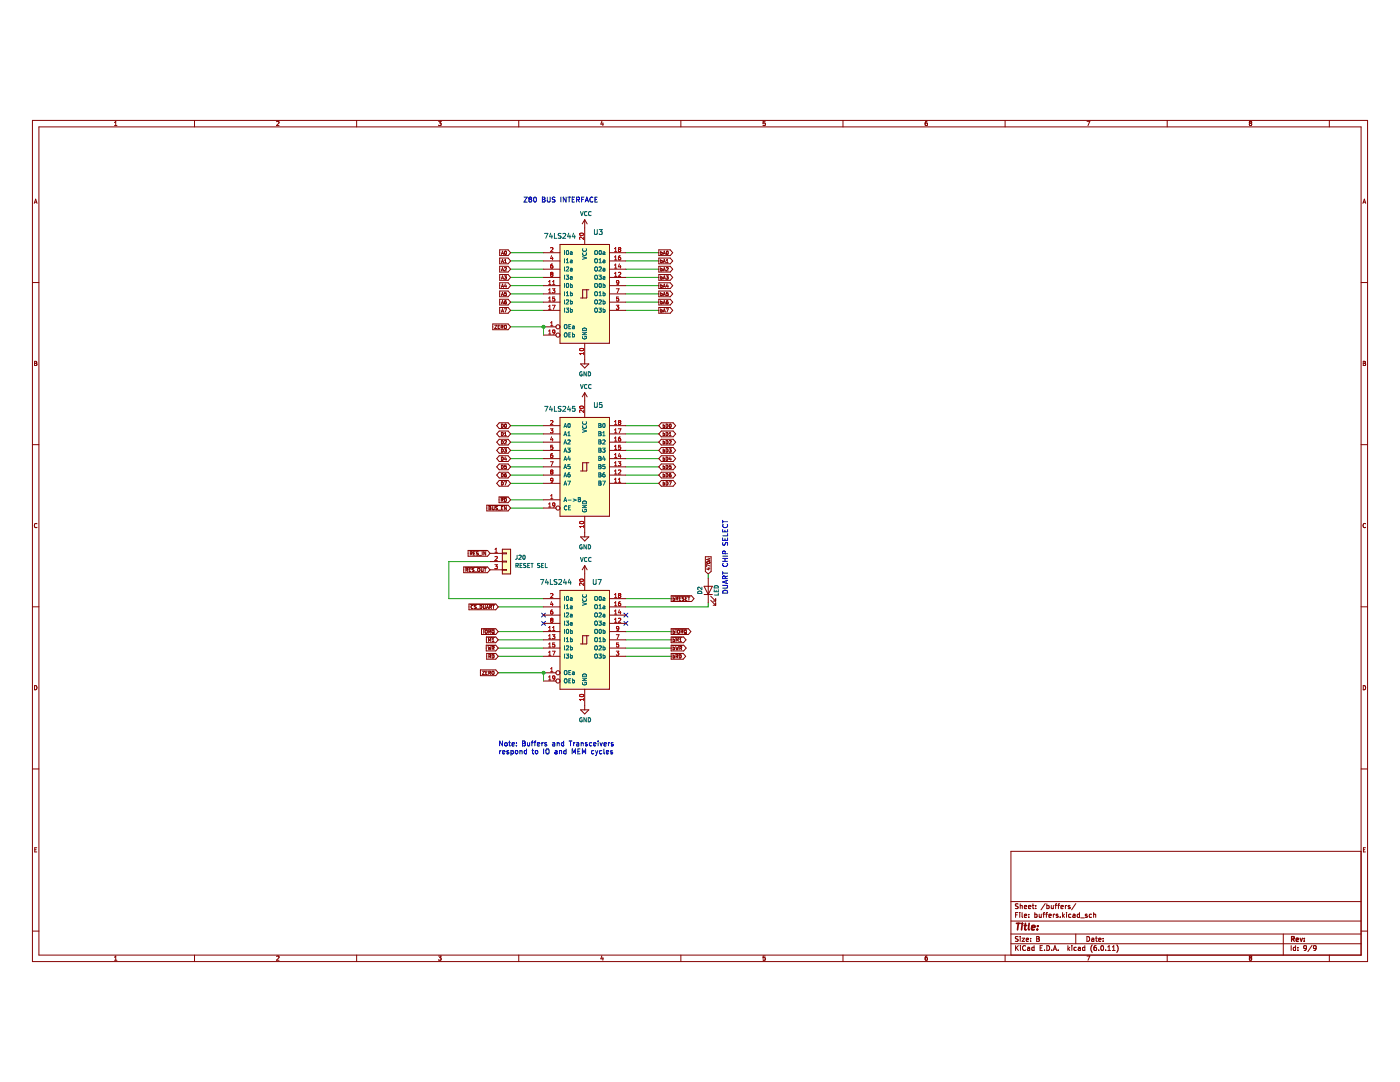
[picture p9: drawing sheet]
(kicad_sch (version 20211123) (generator eeschema)

 (paper "B")

 (lib_symbols
  (symbol "74xx:74LS244" (pin_names (offset 1.016)) (in_bom yes) (on_board yes)
   (property "Reference" "U" (id 0) (at -7.62 16.51 0) (effects (font (size 1.27 1.27))))
   (property "Value" "74LS244" (id 1) (at -7.62 -16.51 0) (effects (font (size 1.27 1.27))))
   (property "Footprint" "" (id 2) (at 0 0 0) (effects (font (size 1.27 1.27)) hide))
   (property "Datasheet" "http://www.ti.com/lit/ds/symlink/sn74ls244.pdf" (id 3) (at 0 0 0) (effects (font (size 1.27 1.27)) hide))
   (symbol "74LS244_1_0"
    (polyline (pts (xy -0.635 -1.27) (xy -0.635 1.27) (xy 0.635 1.27)) (stroke (width 0) (type default) (color 0 0 0 0)) (fill (type none)))
    (polyline (pts (xy -1.27 -1.27) (xy 0.635 -1.27) (xy 0.635 1.27) (xy 1.27 1.27)) (stroke (width 0) (type default) (color 0 0 0 0)) (fill (type none)))
    (pin input inverted (at -12.7 -10.16 0) (length 5.08) (name "OEa" (effects (font (size 1.27 1.27)))) (number "1" (effects (font (size 1.27 1.27)))))
    (pin power_in line (at 0 -20.32 90) (length 5.08) (name "GND" (effects (font (size 1.27 1.27)))) (number "10" (effects (font (size 1.27 1.27)))))
    (pin input line (at -12.7 2.54 0) (length 5.08) (name "I0b" (effects (font (size 1.27 1.27)))) (number "11" (effects (font (size 1.27 1.27)))))
    (pin tri_state line (at 12.7 5.08 180) (length 5.08) (name "O3a" (effects (font (size 1.27 1.27)))) (number "12" (effects (font (size 1.27 1.27)))))
    (pin input line (at -12.7 0 0) (length 5.08) (name "I1b" (effects (font (size 1.27 1.27)))) (number "13" (effects (font (size 1.27 1.27)))))
    (pin tri_state line (at 12.7 7.62 180) (length 5.08) (name "O2a" (effects (font (size 1.27 1.27)))) (number "14" (effects (font (size 1.27 1.27)))))
    (pin input line (at -12.7 -2.54 0) (length 5.08) (name "I2b" (effects (font (size 1.27 1.27)))) (number "15" (effects (font (size 1.27 1.27)))))
    (pin tri_state line (at 12.7 10.16 180) (length 5.08) (name "O1a" (effects (font (size 1.27 1.27)))) (number "16" (effects (font (size 1.27 1.27)))))
    (pin input line (at -12.7 -5.08 0) (length 5.08) (name "I3b" (effects (font (size 1.27 1.27)))) (number "17" (effects (font (size 1.27 1.27)))))
    (pin tri_state line (at 12.7 12.7 180) (length 5.08) (name "O0a" (effects (font (size 1.27 1.27)))) (number "18" (effects (font (size 1.27 1.27)))))
    (pin input inverted (at -12.7 -12.7 0) (length 5.08) (name "OEb" (effects (font (size 1.27 1.27)))) (number "19" (effects (font (size 1.27 1.27)))))
    (pin input line (at -12.7 12.7 0) (length 5.08) (name "I0a" (effects (font (size 1.27 1.27)))) (number "2" (effects (font (size 1.27 1.27)))))
    (pin power_in line (at 0 20.32 270) (length 5.08) (name "VCC" (effects (font (size 1.27 1.27)))) (number "20" (effects (font (size 1.27 1.27)))))
    (pin tri_state line (at 12.7 -5.08 180) (length 5.08) (name "O3b" (effects (font (size 1.27 1.27)))) (number "3" (effects (font (size 1.27 1.27)))))
    (pin input line (at -12.7 10.16 0) (length 5.08) (name "I1a" (effects (font (size 1.27 1.27)))) (number "4" (effects (font (size 1.27 1.27)))))
    (pin tri_state line (at 12.7 -2.54 180) (length 5.08) (name "O2b" (effects (font (size 1.27 1.27)))) (number "5" (effects (font (size 1.27 1.27)))))
    (pin input line (at -12.7 7.62 0) (length 5.08) (name "I2a" (effects (font (size 1.27 1.27)))) (number "6" (effects (font (size 1.27 1.27)))))
    (pin tri_state line (at 12.7 0 180) (length 5.08) (name "O1b" (effects (font (size 1.27 1.27)))) (number "7" (effects (font (size 1.27 1.27)))))
    (pin input line (at -12.7 5.08 0) (length 5.08) (name "I3a" (effects (font (size 1.27 1.27)))) (number "8" (effects (font (size 1.27 1.27)))))
    (pin tri_state line (at 12.7 2.54 180) (length 5.08) (name "O0b" (effects (font (size 1.27 1.27)))) (number "9" (effects (font (size 1.27 1.27))))))
   (symbol "74LS244_1_1"
    (rectangle (start -7.62 15.24) (end 7.62 -15.24) (stroke (width 0.254) (type default) (color 0 0 0 0)) (fill (type background)))))
  (symbol "74xx:74LS245" (pin_names (offset 1.016)) (in_bom yes) (on_board yes)
   (property "Reference" "U" (id 0) (at -7.62 16.51 0) (effects (font (size 1.27 1.27))))
   (property "Value" "74LS245" (id 1) (at -7.62 -16.51 0) (effects (font (size 1.27 1.27))))
   (property "Footprint" "" (id 2) (at 0 0 0) (effects (font (size 1.27 1.27)) hide))
   (property "Datasheet" "http://www.ti.com/lit/gpn/sn74LS245" (id 3) (at 0 0 0) (effects (font (size 1.27 1.27)) hide))
   (property "ki_locked" "" (id 4) (at 0 0 0) (effects (font (size 1.27 1.27))))
   (symbol "74LS245_1_0"
    (polyline (pts (xy -0.635 -1.27) (xy -0.635 1.27) (xy 0.635 1.27)) (stroke (width 0) (type default) (color 0 0 0 0)) (fill (type none)))
    (polyline (pts (xy -1.27 -1.27) (xy 0.635 -1.27) (xy 0.635 1.27) (xy 1.27 1.27)) (stroke (width 0) (type default) (color 0 0 0 0)) (fill (type none)))
    (pin input line (at -12.7 -10.16 0) (length 5.08) (name "A->B" (effects (font (size 1.27 1.27)))) (number "1" (effects (font (size 1.27 1.27)))))
    (pin power_in line (at 0 -20.32 90) (length 5.08) (name "GND" (effects (font (size 1.27 1.27)))) (number "10" (effects (font (size 1.27 1.27)))))
    (pin tri_state line (at 12.7 -5.08 180) (length 5.08) (name "B7" (effects (font (size 1.27 1.27)))) (number "11" (effects (font (size 1.27 1.27)))))
    (pin tri_state line (at 12.7 -2.54 180) (length 5.08) (name "B6" (effects (font (size 1.27 1.27)))) (number "12" (effects (font (size 1.27 1.27)))))
    (pin tri_state line (at 12.7 0 180) (length 5.08) (name "B5" (effects (font (size 1.27 1.27)))) (number "13" (effects (font (size 1.27 1.27)))))
    (pin tri_state line (at 12.7 2.54 180) (length 5.08) (name "B4" (effects (font (size 1.27 1.27)))) (number "14" (effects (font (size 1.27 1.27)))))
    (pin tri_state line (at 12.7 5.08 180) (length 5.08) (name "B3" (effects (font (size 1.27 1.27)))) (number "15" (effects (font (size 1.27 1.27)))))
    (pin tri_state line (at 12.7 7.62 180) (length 5.08) (name "B2" (effects (font (size 1.27 1.27)))) (number "16" (effects (font (size 1.27 1.27)))))
    (pin tri_state line (at 12.7 10.16 180) (length 5.08) (name "B1" (effects (font (size 1.27 1.27)))) (number "17" (effects (font (size 1.27 1.27)))))
    (pin tri_state line (at 12.7 12.7 180) (length 5.08) (name "B0" (effects (font (size 1.27 1.27)))) (number "18" (effects (font (size 1.27 1.27)))))
    (pin input inverted (at -12.7 -12.7 0) (length 5.08) (name "CE" (effects (font (size 1.27 1.27)))) (number "19" (effects (font (size 1.27 1.27)))))
    (pin tri_state line (at -12.7 12.7 0) (length 5.08) (name "A0" (effects (font (size 1.27 1.27)))) (number "2" (effects (font (size 1.27 1.27)))))
    (pin power_in line (at 0 20.32 270) (length 5.08) (name "VCC" (effects (font (size 1.27 1.27)))) (number "20" (effects (font (size 1.27 1.27)))))
    (pin tri_state line (at -12.7 10.16 0) (length 5.08) (name "A1" (effects (font (size 1.27 1.27)))) (number "3" (effects (font (size 1.27 1.27)))))
    (pin tri_state line (at -12.7 7.62 0) (length 5.08) (name "A2" (effects (font (size 1.27 1.27)))) (number "4" (effects (font (size 1.27 1.27)))))
    (pin tri_state line (at -12.7 5.08 0) (length 5.08) (name "A3" (effects (font (size 1.27 1.27)))) (number "5" (effects (font (size 1.27 1.27)))))
    (pin tri_state line (at -12.7 2.54 0) (length 5.08) (name "A4" (effects (font (size 1.27 1.27)))) (number "6" (effects (font (size 1.27 1.27)))))
    (pin tri_state line (at -12.7 0 0) (length 5.08) (name "A5" (effects (font (size 1.27 1.27)))) (number "7" (effects (font (size 1.27 1.27)))))
    (pin tri_state line (at -12.7 -2.54 0) (length 5.08) (name "A6" (effects (font (size 1.27 1.27)))) (number "8" (effects (font (size 1.27 1.27)))))
    (pin tri_state line (at -12.7 -5.08 0) (length 5.08) (name "A7" (effects (font (size 1.27 1.27)))) (number "9" (effects (font (size 1.27 1.27))))))
   (symbol "74LS245_1_1"
    (rectangle (start -7.62 15.24) (end 7.62 -15.24) (stroke (width 0.254) (type default) (color 0 0 0 0)) (fill (type background)))))
  (symbol "Connector_Generic:Conn_01x03" (pin_names (offset 1.016) hide) (in_bom yes) (on_board yes)
   (property "Reference" "J" (id 0) (at 0 5.08 0) (effects (font (size 1.27 1.27))))
   (property "Value" "Conn_01x03" (id 1) (at 0 -5.08 0) (effects (font (size 1.27 1.27))))
   (property "Footprint" "" (id 2) (at 0 0 0) (effects (font (size 1.27 1.27)) hide))
   (property "Datasheet" "~" (id 3) (at 0 0 0) (effects (font (size 1.27 1.27)) hide))
   (symbol "Conn_01x03_1_1"
    (rectangle (start -1.27 -2.413) (end 0 -2.667) (stroke (width 0.1524) (type default) (color 0 0 0 0)) (fill (type none)))
    (rectangle (start -1.27 0.127) (end 0 -0.127) (stroke (width 0.1524) (type default) (color 0 0 0 0)) (fill (type none)))
    (rectangle (start -1.27 2.667) (end 0 2.413) (stroke (width 0.1524) (type default) (color 0 0 0 0)) (fill (type none)))
    (rectangle (start -1.27 3.81) (end 1.27 -3.81) (stroke (width 0.254) (type default) (color 0 0 0 0)) (fill (type background)))
    (pin passive line (at -5.08 2.54 0) (length 3.81) (name "Pin_1" (effects (font (size 1.27 1.27)))) (number "1" (effects (font (size 1.27 1.27)))))
    (pin passive line (at -5.08 0 0) (length 3.81) (name "Pin_2" (effects (font (size 1.27 1.27)))) (number "2" (effects (font (size 1.27 1.27)))))
    (pin passive line (at -5.08 -2.54 0) (length 3.81) (name "Pin_3" (effects (font (size 1.27 1.27)))) (number "3" (effects (font (size 1.27 1.27)))))))
  (symbol "Device:LED" (pin_numbers hide) (pin_names (offset 1.016) hide) (in_bom yes) (on_board yes)
   (property "Reference" "D" (id 0) (at 0 2.54 0) (effects (font (size 1.27 1.27))))
   (property "Value" "LED" (id 1) (at 0 -2.54 0) (effects (font (size 1.27 1.27))))
   (property "Footprint" "" (id 2) (at 0 0 0) (effects (font (size 1.27 1.27)) hide))
   (property "Datasheet" "~" (id 3) (at 0 0 0) (effects (font (size 1.27 1.27)) hide))
   (symbol "LED_0_1"
    (polyline (pts (xy -1.27 -1.27) (xy -1.27 1.27)) (stroke (width 0.254) (type default) (color 0 0 0 0)) (fill (type none)))
    (polyline (pts (xy -1.27 0) (xy 1.27 0)) (stroke (width 0) (type default) (color 0 0 0 0)) (fill (type none)))
    (polyline (pts (xy 1.27 -1.27) (xy 1.27 1.27) (xy -1.27 0) (xy 1.27 -1.27)) (stroke (width 0.254) (type default) (color 0 0 0 0)) (fill (type none)))
    (polyline (pts (xy -3.048 -0.762) (xy -4.572 -2.286) (xy -3.81 -2.286) (xy -4.572 -2.286) (xy -4.572 -1.524)) (stroke (width 0) (type default) (color 0 0 0 0)) (fill (type none)))
    (polyline (pts (xy -1.778 -0.762) (xy -3.302 -2.286) (xy -2.54 -2.286) (xy -3.302 -2.286) (xy -3.302 -1.524)) (stroke (width 0) (type default) (color 0 0 0 0)) (fill (type none))))
   (symbol "LED_1_1"
    (pin passive line (at -3.81 0 0) (length 2.54) (name "K" (effects (font (size 1.27 1.27)))) (number "1" (effects (font (size 1.27 1.27)))))
    (pin passive line (at 3.81 0 180) (length 2.54) (name "A" (effects (font (size 1.27 1.27)))) (number "2" (effects (font (size 1.27 1.27)))))))
  (symbol "power:GND" (power) (pin_names (offset 0)) (in_bom yes) (on_board yes)
   (property "Reference" "#PWR" (id 0) (at 0 -6.35 0) (effects (font (size 1.27 1.27)) hide))
   (property "Value" "GND" (id 1) (at 0 -3.81 0) (effects (font (size 1.27 1.27))))
   (property "Footprint" "" (id 2) (at 0 0 0) (effects (font (size 1.27 1.27)) hide))
   (property "Datasheet" "" (id 3) (at 0 0 0) (effects (font (size 1.27 1.27)) hide))
   (symbol "GND_0_1"
    (polyline (pts (xy 0 0) (xy 0 -1.27) (xy 1.27 -1.27) (xy 0 -2.54) (xy -1.27 -1.27) (xy 0 -1.27)) (stroke (width 0) (type default) (color 0 0 0 0)) (fill (type none))))
   (symbol "GND_1_1"
    (pin power_in line (at 0 0 270) (length 0) hide (name "GND" (effects (font (size 1.27 1.27)))) (number "1" (effects (font (size 1.27 1.27)))))))
  (symbol "power:VCC" (power) (pin_names (offset 0)) (in_bom yes) (on_board yes)
   (property "Reference" "#PWR" (id 0) (at 0 -3.81 0) (effects (font (size 1.27 1.27)) hide))
   (property "Value" "VCC" (id 1) (at 0 3.81 0) (effects (font (size 1.27 1.27))))
   (property "Footprint" "" (id 2) (at 0 0 0) (effects (font (size 1.27 1.27)) hide))
   (property "Datasheet" "" (id 3) (at 0 0 0) (effects (font (size 1.27 1.27)) hide))
   (symbol "VCC_0_1"
    (polyline (pts (xy -0.762 1.27) (xy 0 2.54)) (stroke (width 0) (type default) (color 0 0 0 0)) (fill (type none)))
    (polyline (pts (xy 0 0) (xy 0 2.54)) (stroke (width 0) (type default) (color 0 0 0 0)) (fill (type none)))
    (polyline (pts (xy 0 2.54) (xy 0.762 1.27)) (stroke (width 0) (type default) (color 0 0 0 0)) (fill (type none))))
   (symbol "VCC_1_1"
    (pin power_in line (at 0 0 90) (length 0) hide (name "VCC" (effects (font (size 1.27 1.27)))) (number "1" (effects (font (size 1.27 1.27))))))))

 (junction (at 167.64 73.66) (diameter 0) (color 0 0 0 0))
 (junction (at 167.64 180.34) (diameter 0) (color 0 0 0 0))

 (no_connect (at 167.64 165.1))
 (no_connect (at 193.04 165.1))
 (no_connect (at 193.04 162.56))
 (no_connect (at 167.64 162.56))

 (wire (pts (xy 193.04 175.26) (xy 207.01 175.26)) (stroke (width 0) (type default) (color 0 0 0 0)))
 (wire (pts (xy 138.43 146.05) (xy 138.43 157.48)) (stroke (width 0) (type default) (color 0 0 0 0)))
 (wire (pts (xy 157.48 53.34) (xy 167.64 53.34)) (stroke (width 0) (type default) (color 0 0 0 0)))
 (wire (pts (xy 157.48 55.88) (xy 167.64 55.88)) (stroke (width 0) (type default) (color 0 0 0 0)))
 (wire (pts (xy 193.04 109.22) (xy 203.2 109.22)) (stroke (width 0) (type default) (color 0 0 0 0)))
 (wire (pts (xy 193.04 66.04) (xy 203.2 66.04)) (stroke (width 0) (type default) (color 0 0 0 0)))
 (wire (pts (xy 193.04 68.58) (xy 203.2 68.58)) (stroke (width 0) (type default) (color 0 0 0 0)))
 (wire (pts (xy 153.67 175.26) (xy 167.64 175.26)) (stroke (width 0) (type default) (color 0 0 0 0)))
 (wire (pts (xy 153.67 172.72) (xy 167.64 172.72)) (stroke (width 0) (type default) (color 0 0 0 0)))
 (wire (pts (xy 193.04 119.38) (xy 203.2 119.38)) (stroke (width 0) (type default) (color 0 0 0 0)))
 (wire (pts (xy 193.04 160.02) (xy 218.44 160.02)) (stroke (width 0) (type default) (color 0 0 0 0)))
 (wire (pts (xy 157.48 111.76) (xy 167.64 111.76)) (stroke (width 0) (type default) (color 0 0 0 0)))
 (wire (pts (xy 193.04 116.84) (xy 203.2 116.84)) (stroke (width 0) (type default) (color 0 0 0 0)))
 (wire (pts (xy 193.04 60.96) (xy 203.2 60.96)) (stroke (width 0) (type default) (color 0 0 0 0)))
 (wire (pts (xy 193.04 50.8) (xy 203.2 50.8)) (stroke (width 0) (type default) (color 0 0 0 0)))
 (wire (pts (xy 167.64 180.34) (xy 167.64 182.88)) (stroke (width 0) (type default) (color 0 0 0 0)))
 (wire (pts (xy 193.04 170.18) (xy 207.01 170.18)) (stroke (width 0) (type default) (color 0 0 0 0)))
 (wire (pts (xy 157.48 58.42) (xy 167.64 58.42)) (stroke (width 0) (type default) (color 0 0 0 0)))
 (wire (pts (xy 193.04 157.48) (xy 207.01 157.48)) (stroke (width 0) (type default) (color 0 0 0 0)))
 (wire (pts (xy 193.04 63.5) (xy 203.2 63.5)) (stroke (width 0) (type default) (color 0 0 0 0)))
 (wire (pts (xy 153.67 167.64) (xy 167.64 167.64)) (stroke (width 0) (type default) (color 0 0 0 0)))
 (wire (pts (xy 157.48 121.92) (xy 167.64 121.92)) (stroke (width 0) (type default) (color 0 0 0 0)))
 (wire (pts (xy 193.04 53.34) (xy 203.2 53.34)) (stroke (width 0) (type default) (color 0 0 0 0)))
 (wire (pts (xy 157.48 63.5) (xy 167.64 63.5)) (stroke (width 0) (type default) (color 0 0 0 0)))
 (wire (pts (xy 193.04 58.42) (xy 203.2 58.42)) (stroke (width 0) (type default) (color 0 0 0 0)))
 (wire (pts (xy 153.67 180.34) (xy 167.64 180.34)) (stroke (width 0) (type default) (color 0 0 0 0)))
 (wire (pts (xy 193.04 106.68) (xy 203.2 106.68)) (stroke (width 0) (type default) (color 0 0 0 0)))
 (wire (pts (xy 157.48 104.14) (xy 167.64 104.14)) (stroke (width 0) (type default) (color 0 0 0 0)))
 (wire (pts (xy 218.44 151.13) (xy 218.44 149.86)) (stroke (width 0) (type default) (color 0 0 0 0)))
 (wire (pts (xy 157.48 109.22) (xy 167.64 109.22)) (stroke (width 0) (type default) (color 0 0 0 0)))
 (wire (pts (xy 193.04 104.14) (xy 203.2 104.14)) (stroke (width 0) (type default) (color 0 0 0 0)))
 (wire (pts (xy 193.04 111.76) (xy 203.2 111.76)) (stroke (width 0) (type default) (color 0 0 0 0)))
 (wire (pts (xy 193.04 114.3) (xy 203.2 114.3)) (stroke (width 0) (type default) (color 0 0 0 0)))
 (wire (pts (xy 193.04 55.88) (xy 203.2 55.88)) (stroke (width 0) (type default) (color 0 0 0 0)))
 (wire (pts (xy 157.48 127) (xy 167.64 127)) (stroke (width 0) (type default) (color 0 0 0 0)))
 (wire (pts (xy 153.67 160.02) (xy 167.64 160.02)) (stroke (width 0) (type default) (color 0 0 0 0)))
 (wire (pts (xy 218.44 160.02) (xy 218.44 158.75)) (stroke (width 0) (type default) (color 0 0 0 0)))
 (wire (pts (xy 153.67 170.18) (xy 167.64 170.18)) (stroke (width 0) (type default) (color 0 0 0 0)))
 (wire (pts (xy 193.04 121.92) (xy 203.2 121.92)) (stroke (width 0) (type default) (color 0 0 0 0)))
 (wire (pts (xy 157.48 106.68) (xy 167.64 106.68)) (stroke (width 0) (type default) (color 0 0 0 0)))
 (wire (pts (xy 157.48 119.38) (xy 167.64 119.38)) (stroke (width 0) (type default) (color 0 0 0 0)))
 (wire (pts (xy 157.48 50.8) (xy 167.64 50.8)) (stroke (width 0) (type default) (color 0 0 0 0)))
 (wire (pts (xy 157.48 68.58) (xy 167.64 68.58)) (stroke (width 0) (type default) (color 0 0 0 0)))
 (wire (pts (xy 138.43 157.48) (xy 167.64 157.48)) (stroke (width 0) (type default) (color 0 0 0 0)))
 (wire (pts (xy 193.04 172.72) (xy 207.01 172.72)) (stroke (width 0) (type default) (color 0 0 0 0)))
 (wire (pts (xy 167.64 76.2) (xy 167.64 73.66)) (stroke (width 0) (type default) (color 0 0 0 0)))
 (wire (pts (xy 157.48 66.04) (xy 167.64 66.04)) (stroke (width 0) (type default) (color 0 0 0 0)))
 (wire (pts (xy 157.48 116.84) (xy 167.64 116.84)) (stroke (width 0) (type default) (color 0 0 0 0)))
 (wire (pts (xy 157.48 114.3) (xy 167.64 114.3)) (stroke (width 0) (type default) (color 0 0 0 0)))
 (wire (pts (xy 193.04 167.64) (xy 207.01 167.64)) (stroke (width 0) (type default) (color 0 0 0 0)))
 (wire (pts (xy 157.48 129.54) (xy 167.64 129.54)) (stroke (width 0) (type default) (color 0 0 0 0)))
 (wire (pts (xy 157.48 73.66) (xy 167.64 73.66)) (stroke (width 0) (type default) (color 0 0 0 0)))
 (wire (pts (xy 138.43 146.05) (xy 151.13 146.05)) (stroke (width 0) (type default) (color 0 0 0 0)))
 (wire (pts (xy 157.48 60.96) (xy 167.64 60.96)) (stroke (width 0) (type default) (color 0 0 0 0)))

 (text "DUART CHIP SELECT" (at 224.79 156.21 90) (effects (font (size 1.524 1.524)) (justify left bottom)))
 (text "Note: Buffers and Transceivers\nrespond to IO and MEM cycles" (at 153.67 205.74 0) (effects (font (size 1.524 1.524)) (justify left bottom)))
 (text "Z80 BUS INTERFACE" (at 161.29 35.56 0) (effects (font (size 1.524 1.524)) (justify left bottom)))

 (global_label "bA4" (shape output) (at 203.2 60.96 0) (fields_autoplaced) (effects (font (size 1.016 1.016)) (justify left))
  (property "Intersheet References" "${INTERSHEET_REFS}" (id 0) (at 0 0 0) (effects (font (size 1.27 1.27)) hide)))
 (global_label "D1" (shape bidirectional) (at 157.48 106.68 180) (fields_autoplaced) (effects (font (size 1.016 1.016)) (justify right))
  (property "Intersheet References" "${INTERSHEET_REFS}" (id 0) (at 0 0 0) (effects (font (size 1.27 1.27)) hide)))
 (global_label "bA2" (shape output) (at 203.2 55.88 0) (fields_autoplaced) (effects (font (size 1.016 1.016)) (justify left))
  (property "Intersheet References" "${INTERSHEET_REFS}" (id 0) (at 0 0 0) (effects (font (size 1.27 1.27)) hide)))
 (global_label "A6" (shape input) (at 157.48 66.04 180) (fields_autoplaced) (effects (font (size 1.016 1.016)) (justify right))
  (property "Intersheet References" "${INTERSHEET_REFS}" (id 0) (at 0 0 0) (effects (font (size 1.27 1.27)) hide)))
 (global_label "ZERO" (shape input) (at 157.48 73.66 180) (fields_autoplaced) (effects (font (size 1.016 1.016)) (justify right))
  (property "Intersheet References" "${INTERSHEET_REFS}" (id 0) (at 0 0 0) (effects (font (size 1.27 1.27)) hide)))
 (global_label "A2" (shape input) (at 157.48 55.88 180) (fields_autoplaced) (effects (font (size 1.016 1.016)) (justify right))
  (property "Intersheet References" "${INTERSHEET_REFS}" (id 0) (at 0 0 0) (effects (font (size 1.27 1.27)) hide)))
 (global_label "~{bRESET}" (shape output) (at 207.01 157.48 0) (fields_autoplaced) (effects (font (size 1.016 1.016)) (justify left))
  (property "Intersheet References" "${INTERSHEET_REFS}" (id 0) (at 0 0 0) (effects (font (size 1.27 1.27)) hide)))
 (global_label "~{BUS_EN}" (shape input) (at 157.48 129.54 180) (fields_autoplaced) (effects (font (size 1.016 1.016)) (justify right))
  (property "Intersheet References" "${INTERSHEET_REFS}" (id 0) (at 0 0 0) (effects (font (size 1.27 1.27)) hide)))
 (global_label "bD1" (shape bidirectional) (at 203.2 106.68 0) (fields_autoplaced) (effects (font (size 1.016 1.016)) (justify left))
  (property "Intersheet References" "${INTERSHEET_REFS}" (id 0) (at 0 0 0) (effects (font (size 1.27 1.27)) hide)))
 (global_label "~{WR}" (shape input) (at 153.67 172.72 180) (fields_autoplaced) (effects (font (size 1.016 1.016)) (justify right))
  (property "Intersheet References" "${INTERSHEET_REFS}" (id 0) (at 0 0 0) (effects (font (size 1.27 1.27)) hide)))
 (global_label "~{RD}" (shape input) (at 157.48 127 180) (fields_autoplaced) (effects (font (size 1.016 1.016)) (justify right))
  (property "Intersheet References" "${INTERSHEET_REFS}" (id 0) (at 0 0 0) (effects (font (size 1.27 1.27)) hide)))
 (global_label "bA5" (shape output) (at 203.2 63.5 0) (fields_autoplaced) (effects (font (size 1.016 1.016)) (justify left))
  (property "Intersheet References" "${INTERSHEET_REFS}" (id 0) (at 0 0 0) (effects (font (size 1.27 1.27)) hide)))
 (global_label "D7" (shape bidirectional) (at 157.48 121.92 180) (fields_autoplaced) (effects (font (size 1.016 1.016)) (justify right))
  (property "Intersheet References" "${INTERSHEET_REFS}" (id 0) (at 0 0 0) (effects (font (size 1.27 1.27)) hide)))
 (global_label "470A" (shape input) (at 218.44 149.86 90) (fields_autoplaced) (effects (font (size 1.016 1.016)) (justify left))
  (property "Intersheet References" "${INTERSHEET_REFS}" (id 0) (at 0 0 0) (effects (font (size 1.27 1.27)) hide)))
 (global_label "A7" (shape input) (at 157.48 68.58 180) (fields_autoplaced) (effects (font (size 1.016 1.016)) (justify right))
  (property "Intersheet References" "${INTERSHEET_REFS}" (id 0) (at 0 0 0) (effects (font (size 1.27 1.27)) hide)))
 (global_label "A3" (shape input) (at 157.48 58.42 180) (fields_autoplaced) (effects (font (size 1.016 1.016)) (justify right))
  (property "Intersheet References" "${INTERSHEET_REFS}" (id 0) (at 0 0 0) (effects (font (size 1.27 1.27)) hide)))
 (global_label "D4" (shape bidirectional) (at 157.48 114.3 180) (fields_autoplaced) (effects (font (size 1.016 1.016)) (justify right))
  (property "Intersheet References" "${INTERSHEET_REFS}" (id 0) (at 0 0 0) (effects (font (size 1.27 1.27)) hide)))
 (global_label "~{M1}" (shape input) (at 153.67 170.18 180) (fields_autoplaced) (effects (font (size 1.016 1.016)) (justify right))
  (property "Intersheet References" "${INTERSHEET_REFS}" (id 0) (at 0 0 0) (effects (font (size 1.27 1.27)) hide)))
 (global_label "bD4" (shape bidirectional) (at 203.2 114.3 0) (fields_autoplaced) (effects (font (size 1.016 1.016)) (justify left))
  (property "Intersheet References" "${INTERSHEET_REFS}" (id 0) (at 0 0 0) (effects (font (size 1.27 1.27)) hide)))
 (global_label "D5" (shape bidirectional) (at 157.48 116.84 180) (fields_autoplaced) (effects (font (size 1.016 1.016)) (justify right))
  (property "Intersheet References" "${INTERSHEET_REFS}" (id 0) (at 0 0 0) (effects (font (size 1.27 1.27)) hide)))
 (global_label "bD0" (shape bidirectional) (at 203.2 104.14 0) (fields_autoplaced) (effects (font (size 1.016 1.016)) (justify left))
  (property "Intersheet References" "${INTERSHEET_REFS}" (id 0) (at 0 0 0) (effects (font (size 1.27 1.27)) hide)))
 (global_label "D0" (shape bidirectional) (at 157.48 104.14 180) (fields_autoplaced) (effects (font (size 1.016 1.016)) (justify right))
  (property "Intersheet References" "${INTERSHEET_REFS}" (id 0) (at 0 0 0) (effects (font (size 1.27 1.27)) hide)))
 (global_label "A1" (shape input) (at 157.48 53.34 180) (fields_autoplaced) (effects (font (size 1.016 1.016)) (justify right))
  (property "Intersheet References" "${INTERSHEET_REFS}" (id 0) (at 0 0 0) (effects (font (size 1.27 1.27)) hide)))
 (global_label "bA3" (shape output) (at 203.2 58.42 0) (fields_autoplaced) (effects (font (size 1.016 1.016)) (justify left))
  (property "Intersheet References" "${INTERSHEET_REFS}" (id 0) (at 0 0 0) (effects (font (size 1.27 1.27)) hide)))
 (global_label "bD7" (shape bidirectional) (at 203.2 121.92 0) (fields_autoplaced) (effects (font (size 1.016 1.016)) (justify left))
  (property "Intersheet References" "${INTERSHEET_REFS}" (id 0) (at 0 0 0) (effects (font (size 1.27 1.27)) hide)))
 (global_label "~{bWR}" (shape output) (at 207.01 172.72 0) (fields_autoplaced) (effects (font (size 1.016 1.016)) (justify left))
  (property "Intersheet References" "${INTERSHEET_REFS}" (id 0) (at 0 0 0) (effects (font (size 1.27 1.27)) hide)))
 (global_label "bA7" (shape output) (at 203.2 68.58 0) (fields_autoplaced) (effects (font (size 1.016 1.016)) (justify left))
  (property "Intersheet References" "${INTERSHEET_REFS}" (id 0) (at 0 0 0) (effects (font (size 1.27 1.27)) hide)))
 (global_label "D3" (shape bidirectional) (at 157.48 111.76 180) (fields_autoplaced) (effects (font (size 1.016 1.016)) (justify right))
  (property "Intersheet References" "${INTERSHEET_REFS}" (id 0) (at 0 0 0) (effects (font (size 1.27 1.27)) hide)))
 (global_label "bD5" (shape bidirectional) (at 203.2 116.84 0) (fields_autoplaced) (effects (font (size 1.016 1.016)) (justify left))
  (property "Intersheet References" "${INTERSHEET_REFS}" (id 0) (at 0 0 0) (effects (font (size 1.27 1.27)) hide)))
 (global_label "~{bM1}" (shape output) (at 207.01 170.18 0) (fields_autoplaced) (effects (font (size 1.016 1.016)) (justify left))
  (property "Intersheet References" "${INTERSHEET_REFS}" (id 0) (at 0 0 0) (effects (font (size 1.27 1.27)) hide)))
 (global_label "ZERO" (shape input) (at 153.67 180.34 180) (fields_autoplaced) (effects (font (size 1.016 1.016)) (justify right))
  (property "Intersheet References" "${INTERSHEET_REFS}" (id 0) (at 0 0 0) (effects (font (size 1.27 1.27)) hide)))
 (global_label "A0" (shape input) (at 157.48 50.8 180) (fields_autoplaced) (effects (font (size 1.016 1.016)) (justify right))
  (property "Intersheet References" "${INTERSHEET_REFS}" (id 0) (at 0 0 0) (effects (font (size 1.27 1.27)) hide)))
 (global_label "~{RES_IN}" (shape input) (at 151.13 143.51 180) (fields_autoplaced) (effects (font (size 1.016 1.016)) (justify right))
  (property "Intersheet References" "${INTERSHEET_REFS}" (id 0) (at 144.0456 143.4465 0) (effects (font (size 1.016 1.016)) (justify right) hide)))
 (global_label "bA1" (shape output) (at 203.2 53.34 0) (fields_autoplaced) (effects (font (size 1.016 1.016)) (justify left))
  (property "Intersheet References" "${INTERSHEET_REFS}" (id 0) (at 0 0 0) (effects (font (size 1.27 1.27)) hide)))
 (global_label "~{RES_OUT}" (shape input) (at 151.13 148.59 180) (fields_autoplaced) (effects (font (size 1.016 1.016)) (justify right))
  (property "Intersheet References" "${INTERSHEET_REFS}" (id 0) (at -109.22 53.34 0) (effects (font (size 1.27 1.27)) hide)))
 (global_label "A5" (shape input) (at 157.48 63.5 180) (fields_autoplaced) (effects (font (size 1.016 1.016)) (justify right))
  (property "Intersheet References" "${INTERSHEET_REFS}" (id 0) (at 0 0 0) (effects (font (size 1.27 1.27)) hide)))
 (global_label "A4" (shape input) (at 157.48 60.96 180) (fields_autoplaced) (effects (font (size 1.016 1.016)) (justify right))
  (property "Intersheet References" "${INTERSHEET_REFS}" (id 0) (at 0 0 0) (effects (font (size 1.27 1.27)) hide)))
 (global_label "~{RD}" (shape input) (at 153.67 175.26 180) (fields_autoplaced) (effects (font (size 1.016 1.016)) (justify right))
  (property "Intersheet References" "${INTERSHEET_REFS}" (id 0) (at 0 0 0) (effects (font (size 1.27 1.27)) hide)))
 (global_label "bD2" (shape bidirectional) (at 203.2 109.22 0) (fields_autoplaced) (effects (font (size 1.016 1.016)) (justify left))
  (property "Intersheet References" "${INTERSHEET_REFS}" (id 0) (at 0 0 0) (effects (font (size 1.27 1.27)) hide)))
 (global_label "D2" (shape bidirectional) (at 157.48 109.22 180) (fields_autoplaced) (effects (font (size 1.016 1.016)) (justify right))
  (property "Intersheet References" "${INTERSHEET_REFS}" (id 0) (at 0 0 0) (effects (font (size 1.27 1.27)) hide)))
 (global_label "bD6" (shape bidirectional) (at 203.2 119.38 0) (fields_autoplaced) (effects (font (size 1.016 1.016)) (justify left))
  (property "Intersheet References" "${INTERSHEET_REFS}" (id 0) (at 0 0 0) (effects (font (size 1.27 1.27)) hide)))
 (global_label "bD3" (shape bidirectional) (at 203.2 111.76 0) (fields_autoplaced) (effects (font (size 1.016 1.016)) (justify left))
  (property "Intersheet References" "${INTERSHEET_REFS}" (id 0) (at 0 0 0) (effects (font (size 1.27 1.27)) hide)))
 (global_label "~{bIORQ}" (shape output) (at 207.01 167.64 0) (fields_autoplaced) (effects (font (size 1.016 1.016)) (justify left))
  (property "Intersheet References" "${INTERSHEET_REFS}" (id 0) (at 0 0 0) (effects (font (size 1.27 1.27)) hide)))
 (global_label "~{IORQ}" (shape input) (at 153.67 167.64 180) (fields_autoplaced) (effects (font (size 1.016 1.016)) (justify right))
  (property "Intersheet References" "${INTERSHEET_REFS}" (id 0) (at 0 0 0) (effects (font (size 1.27 1.27)) hide)))
 (global_label "bA0" (shape output) (at 203.2 50.8 0) (fields_autoplaced) (effects (font (size 1.016 1.016)) (justify left))
  (property "Intersheet References" "${INTERSHEET_REFS}" (id 0) (at 0 0 0) (effects (font (size 1.27 1.27)) hide)))
 (global_label "~{bRD}" (shape output) (at 207.01 175.26 0) (fields_autoplaced) (effects (font (size 1.016 1.016)) (justify left))
  (property "Intersheet References" "${INTERSHEET_REFS}" (id 0) (at 0 0 0) (effects (font (size 1.27 1.27)) hide)))
 (global_label "bA6" (shape output) (at 203.2 66.04 0) (fields_autoplaced) (effects (font (size 1.016 1.016)) (justify left))
  (property "Intersheet References" "${INTERSHEET_REFS}" (id 0) (at 0 0 0) (effects (font (size 1.27 1.27)) hide)))
 (global_label "D6" (shape bidirectional) (at 157.48 119.38 180) (fields_autoplaced) (effects (font (size 1.016 1.016)) (justify right))
  (property "Intersheet References" "${INTERSHEET_REFS}" (id 0) (at 0 0 0) (effects (font (size 1.27 1.27)) hide)))
 (global_label "~{CS_DUART}" (shape input) (at 153.67 160.02 180) (fields_autoplaced) (effects (font (size 1.016 1.016)) (justify right))
  (property "Intersheet References" "${INTERSHEET_REFS}" (id 0) (at 0 0 0) (effects (font (size 1.27 1.27)) hide)))

 (symbol (lib_id "74xx:74LS245") (at 180.34 116.84 0) (unit 1) (in_bom yes) (on_board yes)
  (property "Reference" "U5" (id 0) (at 182.88 99.06 0) (effects (font (size 1.524 1.524)) (justify left bottom)))
  (property "Value" "74LS245" (id 1) (at 167.64 97.79 0) (effects (font (size 1.524 1.524)) (justify left top)))
  (property "Footprint" "Package_DIP:DIP-20_W7.62mm" (id 2) (at 180.34 116.84 0) (effects (font (size 1.27 1.27)) hide))
  (property "Datasheet" "http://www.ti.com/lit/gpn/sn74LS245" (id 3) (at 180.34 116.84 0) (effects (font (size 1.27 1.27)) hide)) (pin "1") (pin "10") (pin "11") (pin "12") (pin "13") (pin "14") (pin "15") (pin "16") (pin "17") (pin "18") (pin "19") (pin "2") (pin "20") (pin "3") (pin "4") (pin "5") (pin "6") (pin "7") (pin "8") (pin "9"))

 (symbol (lib_id "power:VCC") (at 180.34 43.18 0) (unit 1) (in_bom yes) (on_board yes)
  (property "Reference" "#PWR06" (id 0) (at 180.34 46.99 0) (effects (font (size 1.27 1.27)) hide))
  (property "Value" "VCC" (id 1) (at 180.721 38.7858 0))
  (property "Footprint" "" (id 2) (at 180.34 43.18 0) (effects (font (size 1.27 1.27)) hide))
  (property "Datasheet" "" (id 3) (at 180.34 43.18 0) (effects (font (size 1.27 1.27)) hide)) (pin "1"))

 (symbol (lib_id "power:GND") (at 180.34 83.82 0) (unit 1) (in_bom yes) (on_board yes)
  (property "Reference" "#PWR08" (id 0) (at 180.34 90.17 0) (effects (font (size 1.27 1.27)) hide))
  (property "Value" "GND" (id 1) (at 180.467 88.2142 0))
  (property "Footprint" "" (id 2) (at 180.34 83.82 0) (effects (font (size 1.27 1.27)) hide))
  (property "Datasheet" "" (id 3) (at 180.34 83.82 0) (effects (font (size 1.27 1.27)) hide)) (pin "1"))

 (symbol (lib_id "power:VCC") (at 180.34 96.52 0) (unit 1) (in_bom yes) (on_board yes)
  (property "Reference" "#PWR010" (id 0) (at 180.34 100.33 0) (effects (font (size 1.27 1.27)) hide))
  (property "Value" "VCC" (id 1) (at 180.721 92.1258 0))
  (property "Footprint" "" (id 2) (at 180.34 96.52 0) (effects (font (size 1.27 1.27)) hide))
  (property "Datasheet" "" (id 3) (at 180.34 96.52 0) (effects (font (size 1.27 1.27)) hide)) (pin "1"))

 (symbol (lib_id "power:VCC") (at 180.34 149.86 0) (unit 1) (in_bom yes) (on_board yes)
  (property "Reference" "#PWR025" (id 0) (at 180.34 153.67 0) (effects (font (size 1.27 1.27)) hide))
  (property "Value" "VCC" (id 1) (at 180.721 145.4658 0))
  (property "Footprint" "" (id 2) (at 180.34 149.86 0) (effects (font (size 1.27 1.27)) hide))
  (property "Datasheet" "" (id 3) (at 180.34 149.86 0) (effects (font (size 1.27 1.27)) hide)) (pin "1"))

 (symbol (lib_id "Device:LED") (at 218.44 154.94 90) (unit 1) (in_bom yes) (on_board yes)
  (property "Reference" "D2" (id 0) (at 215.9 154.94 0))
  (property "Value" "LED" (id 1) (at 220.98 154.94 0))
  (property "Footprint" "LED_THT:LED_D3.0mm_Horizontal_O3.81mm_Z2.0mm" (id 2) (at 218.44 154.94 0) (effects (font (size 1.27 1.27)) hide))
  (property "Datasheet" "~" (id 3) (at 218.44 154.94 0) (effects (font (size 1.27 1.27)) hide)) (pin "1") (pin "2"))

 (symbol (lib_id "power:GND") (at 180.34 137.16 0) (unit 1) (in_bom yes) (on_board yes)
  (property "Reference" "#PWR019" (id 0) (at 180.34 143.51 0) (effects (font (size 1.27 1.27)) hide))
  (property "Value" "GND" (id 1) (at 180.467 141.5542 0))
  (property "Footprint" "" (id 2) (at 180.34 137.16 0) (effects (font (size 1.27 1.27)) hide))
  (property "Datasheet" "" (id 3) (at 180.34 137.16 0) (effects (font (size 1.27 1.27)) hide)) (pin "1"))

 (symbol (lib_id "power:GND") (at 180.34 190.5 0) (unit 1) (in_bom yes) (on_board yes)
  (property "Reference" "#PWR028" (id 0) (at 180.34 196.85 0) (effects (font (size 1.27 1.27)) hide))
  (property "Value" "GND" (id 1) (at 180.467 194.8942 0))
  (property "Footprint" "" (id 2) (at 180.34 190.5 0) (effects (font (size 1.27 1.27)) hide))
  (property "Datasheet" "" (id 3) (at 180.34 190.5 0) (effects (font (size 1.27 1.27)) hide)) (pin "1"))

 (symbol (lib_id "74xx:74LS244") (at 180.34 170.18 0) (unit 1) (in_bom yes) (on_board yes)
  (property "Reference" "U7" (id 0) (at 184.15 152.4 0) (effects (font (size 1.524 1.524))))
  (property "Value" "74LS244" (id 1) (at 171.45 152.4 0) (effects (font (size 1.524 1.524))))
  (property "Footprint" "Package_DIP:DIP-20_W7.62mm" (id 2) (at 180.34 170.18 0) (effects (font (size 1.524 1.524)) hide))
  (property "Datasheet" "http://www.ti.com/lit/ds/symlink/sn74ls244.pdf" (id 3) (at 180.34 170.18 0) (effects (font (size 1.524 1.524)) hide)) (pin "1") (pin "10") (pin "11") (pin "12") (pin "13") (pin "14") (pin "15") (pin "16") (pin "17") (pin "18") (pin "19") (pin "2") (pin "20") (pin "3") (pin "4") (pin "5") (pin "6") (pin "7") (pin "8") (pin "9"))

 (symbol (lib_id "74xx:74LS244") (at 180.34 63.5 0) (unit 1) (in_bom yes) (on_board yes)
  (property "Reference" "U3" (id 0) (at 182.88 45.72 0) (effects (font (size 1.524 1.524)) (justify left bottom)))
  (property "Value" "74LS244" (id 1) (at 167.64 44.45 0) (effects (font (size 1.524 1.524)) (justify left top)))
  (property "Footprint" "Package_DIP:DIP-20_W7.62mm" (id 2) (at 180.34 63.5 0) (effects (font (size 1.524 1.524)) hide))
  (property "Datasheet" "http://www.ti.com/lit/ds/symlink/sn74ls244.pdf" (id 3) (at 180.34 63.5 0) (effects (font (size 1.524 1.524)) hide)) (pin "1") (pin "10") (pin "11") (pin "12") (pin "13") (pin "14") (pin "15") (pin "16") (pin "17") (pin "18") (pin "19") (pin "2") (pin "20") (pin "3") (pin "4") (pin "5") (pin "6") (pin "7") (pin "8") (pin "9"))

 (symbol (lib_id "Connector_Generic:Conn_01x03") (at 156.21 146.05 0) (unit 1) (in_bom yes) (on_board yes) (fields_autoplaced)
  (property "Reference" "J20" (id 0) (at 158.75 144.7799 0) (effects (font (size 1.27 1.27)) (justify left)))
  (property "Value" "RESET SEL" (id 1) (at 158.75 147.3199 0) (effects (font (size 1.27 1.27)) (justify left)))
  (property "Footprint" "Connector_PinHeader_2.54mm:PinHeader_1x03_P2.54mm_Vertical" (id 2) (at 156.21 146.05 0) (effects (font (size 1.27 1.27)) hide))
  (property "Datasheet" "~" (id 3) (at 156.21 146.05 0) (effects (font (size 1.27 1.27)) hide)) (pin "1") (pin "2") (pin "3")))
